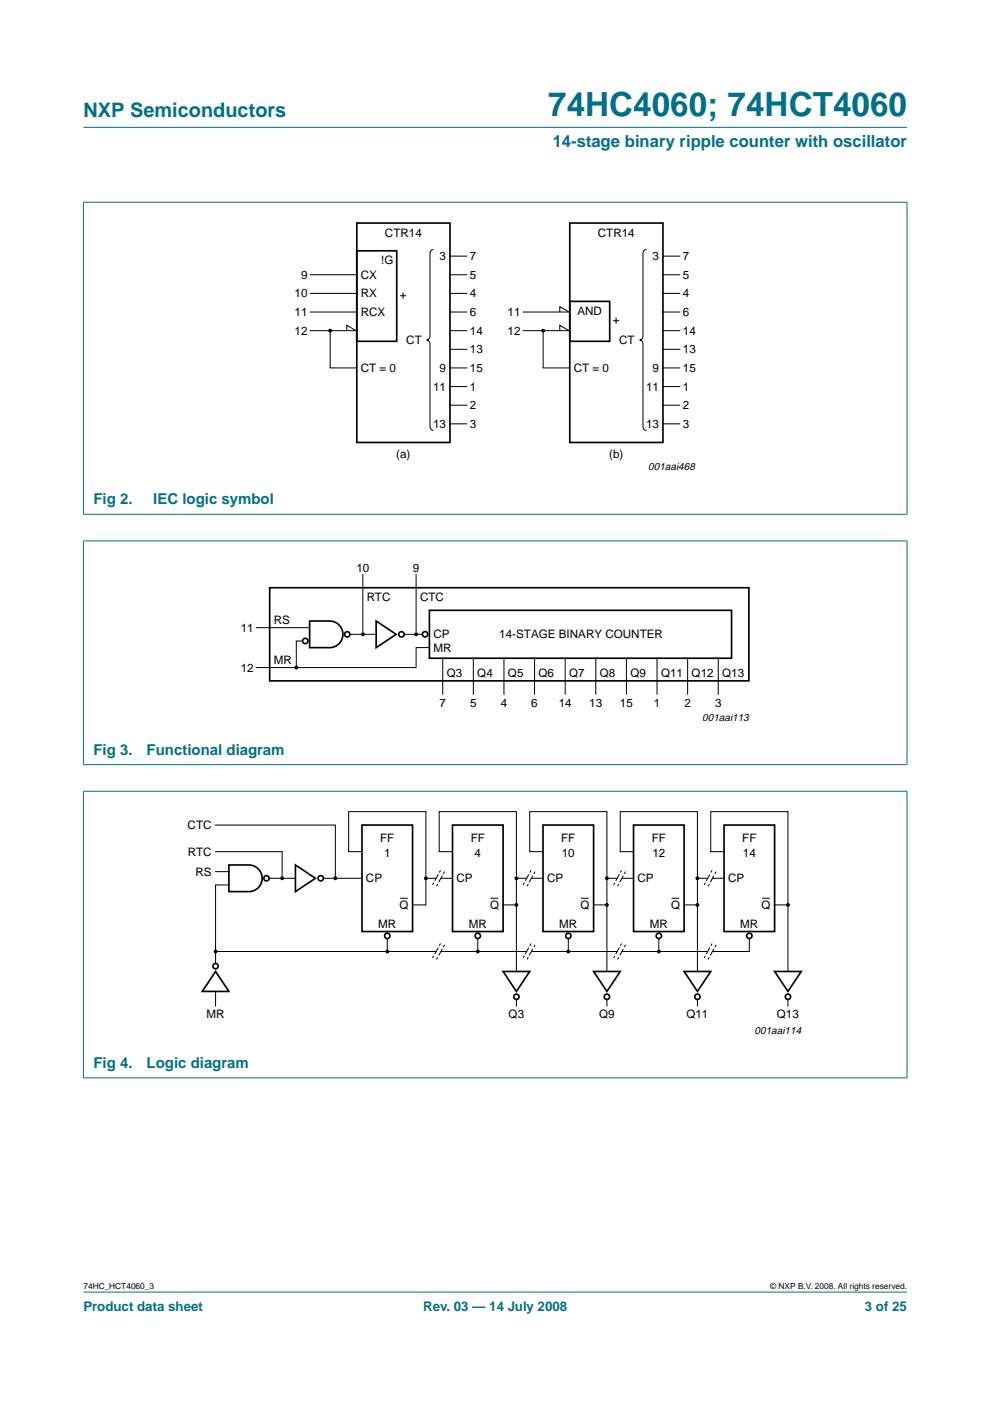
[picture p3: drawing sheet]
<svg xmlns="http://www.w3.org/2000/svg" width="210mm" height="297mm" viewBox="0 0 210 297" stroke-linecap="round" stroke-linejoin="round" font-family="sans-serif">
<g fill="#00708a" stroke="#00708a" stroke-width=".21">
<path d="M17.7 273.9h174.6z"/>
<path d="M17.7 27h174.6z"/>
<path d="M17.7 42.9v66.1z"/>
<path d="M192.3 42.9v66.1z"/>
<path d="M17.6 42.9h174.8z"/>
<path d="M17.6 109h174.8z"/>
<path d="M17.7 114.7v47.4z"/>
<path d="M192.3 114.7v47.4z"/>
<path d="M17.6 114.7h174.8z"/>
<path d="M17.6 162.1h174.8z"/>
<path d="M17.7 167.8v60.7z"/>
<path d="M192.3 167.8v60.7z"/>
<path d="M17.6 167.8h174.8z"/>
<path d="M17.6 228.5h174.8z"/>
</g>
<g fill="none" stroke="#000" stroke-width=".21">
<path d="M65.8 58.3h9.8M91.9 52.9a.79 .79 0 0 0-.7 .8v17.5a.79 .79 0 0 1-.7 .9 .79 .79 0 0 1 .7 .8v17.5a.79 .79 0 0 0 .7 .9M95.4 54.3h3.7M95.4 58.3h3.7M137 52.9a.79 .79 0 0 0-.7 .8v17.5a.79 .79 0 0 1-.7 .9 .79 .79 0 0 1 .7 .8v17.5a.79 .79 0 0 0 .7 .9M140.6 54.3h3.6M140.6 58.3h3.6M65.8 62.2h9.8M65.8 66.2h9.8M65.8 70.1h9.8M70 70.1v7.9h5.6M73.5 70.1v-1.1l2 1.1"/>
<path d="M95.4 62.2h3.7M95.4 66.2h3.7M95.4 70.1h3.7M95.4 74.1h3.7M95.4 78h3.7M110.9 66.2h9.9M110.9 70.1h9.9M115.2 70.1v7.9h5.6M118.7 66.2v-1.2l2 1.2M118.7 70.1v-1.1l2 1.1M140.6 62.2h3.6M140.6 66.2h3.6"/>
<path d="M140.6 70.1h3.6M140.6 74.1h3.6M140.6 78h3.6M95.4 82h3.7M95.4 85.9h3.7M95.4 89.9h3.7M140.6 82h3.6M140.6 85.9h3.6M140.6 89.9h3.6M54.4 133.1h11.2M64.2 135.9h-1.4v5.6M74.2 134.5h5.6"/>
<path d="M76.9 121.8v12.7M88.2 121.8v12.7M89.6 134.5h-3.9M91 137.3h-2.8v4.2h-33.8M93.9 139.6v7.6M100.4 139.6v7.6M106.8 139.6v7.6M113.3 139.6v7.6M119.8 139.6v7.6M126.3 139.6v7.6M132.8 139.6v7.6M139.3 139.6v7.6"/>
<path d="M145.8 139.6v7.6M152.3 139.6v7.6M45.7 174.9h25.4v11.3M45.7 180.6h14.1v5.6M45.7 184.8h2.8M48.5 187.6h-2.8v14.1M62.6 186.2h-5.5M68.6 186.2h8.1M76.7 180.6h-2.8v-8.5h16.4v19.8h-2.8M82.1 199v2.7M84.9 190.4h1.4M90.3 186.2h5.6"/>
<path d="M109.5 191.9v14.1M128.7 191.9v14.1M147.9 191.9v14.1M158.9 199v2.7h-113.2M167.1 191.9v14.1M45.7 201.7v2.6M45.7 210.2v3.1M109.5 211.9v1.4M128.7 211.9v1.4M147.9 211.9v1.4M167.1 211.9v1.4"/>
</g>
<g fill="none" stroke="#000" stroke-width=".35">
<path d="M75.6 53.2h8.5v19.2h-8.5zM75.6 47.3h19.8v46.5h-19.8zM120.8 47.3h19.8v46.5h-19.8zM120.8 63.9h8.5v8.5h-8.5zM57.2 124.6h101.6v19.8h-101.6zM65.6 131.7h4.3a2.82 2.82 0 0 1 2.8 2.8 2.82 2.82 0 0 1-2.8 2.8h-4.3zM79.8 131.7l4.2 2.8-4.2 2.8zM91 129.4h64.1v10.2h-64.1zM76.7 174.9h10.8v22.6h-10.8zM48.5 183.4h4.3a2.82 2.82 0 0 1 2.8 2.8 2.82 2.82 0 0 1-2.8 2.8h-4.3zM62.6 183.4l4.3 2.8-4.3 2.8zM45.7 206l2.8 4.2h-5.6z"/>
<path d="M106.7 206h5.6l-2.8 4.2zM125.9 206h5.6l-2.8 4.2zM145 206h5.7l-2.8 4.2zM164.2 206h5.7l-2.8 4.2z"/>
<circle cx="64.7" cy="135.9" r=".56"/>
<circle cx="73.6" cy="134.5" r=".56"/>
<circle cx="85.1" cy="134.5" r=".56"/>
<circle cx="90.1" cy="134.5" r=".56"/>
<circle cx="56.5" cy="186.2" r=".56"/>
<circle cx="68" cy="186.2" r=".56"/>
<circle cx="82.1" cy="198.4" r=".56"/>
<circle cx="45.7" cy="204.8" r=".56"/>
<circle cx="109.5" cy="211.3" r=".56"/>
<circle cx="128.7" cy="211.3" r=".56"/>
<circle cx="147.9" cy="211.3" r=".56"/>
<circle cx="167.1" cy="211.3" r=".56"/>
</g>
<g fill="#000" stroke="#000" stroke-width=".25">
<circle cx="70" cy="70.1" r=".28"/>
<circle cx="115.2" cy="70.1" r=".28"/>
<circle cx="76.9" cy="134.5" r=".28"/>
<circle cx="88.2" cy="134.5" r=".28"/>
<circle cx="62.8" cy="141.5" r=".28"/>
<circle cx="59.8" cy="186.2" r=".28"/>
<circle cx="71.1" cy="186.2" r=".28"/>
<circle cx="90.3" cy="186.2" r=".28"/>
<circle cx="45.7" cy="201.7" r=".28"/>
<circle cx="82.1" cy="201.7" r=".28"/>
</g>
<path d="M93.4 200l.8 .3-1.6 3.1-.9-.3z" fill="#fff"/>
<path d="M93.4 200l-1.7 3.1M94.2 200.3l-1.6 3.1" fill="none" stroke="#000" stroke-width=".21" stroke-dasharray=".5 .5 1.6 .5 .5" stroke-linecap="butt"/>
<path d="M93.4 184.5l.8 .3-1.6 3.1-.9-.3z" fill="#fff"/>
<path d="M93.4 184.5l-1.7 3.1M94.2 184.8l-1.6 3.1" fill="none" stroke="#000" stroke-width=".21" stroke-dasharray=".5 .5 1.6 .5 .5" stroke-linecap="butt"/>
<path d="M95.9 180.6h-2.8v-8.5h16.4v19.8h-2.8M101.3 199v2.7M104.1 190.4h1.4M109.5 186.2h5.6" fill="none" stroke="#000" stroke-width=".21"/>
<g fill="none" stroke="#000" stroke-width=".35">
<path d="M95.9 174.9h10.8v22.6h-10.8z"/>
<circle cx="101.3" cy="198.4" r=".56"/>
</g>
<g fill="#000" stroke="#000" stroke-width=".25">
<circle cx="109.5" cy="191.9" r=".28"/>
<circle cx="109.5" cy="186.2" r=".28"/>
<circle cx="128.7" cy="191.9" r=".28"/>
<circle cx="147.9" cy="191.9" r=".28"/>
<circle cx="101.3" cy="201.7" r=".28"/>
</g>
<path d="M112.6 200l.8 .3-1.7 3.1-.8-.3z" fill="#fff"/>
<path d="M112.6 200l-1.7 3.1M113.4 200.3l-1.7 3.1" fill="none" stroke="#000" stroke-width=".21" stroke-dasharray=".5 .5 1.6 .5 .5" stroke-linecap="butt"/>
<path d="M112.6 184.5l.8 .3-1.7 3.1-.8-.3z" fill="#fff"/>
<path d="M112.6 184.5l-1.7 3.1M113.4 184.8l-1.7 3.1" fill="none" stroke="#000" stroke-width=".21" stroke-dasharray=".5 .5 1.6 .5 .5" stroke-linecap="butt"/>
<path d="M115.1 180.6h-2.8v-8.5h16.4v19.8h-2.8M120.5 199v2.7M123.3 190.4h1.4M128.7 186.2h5.6" fill="none" stroke="#000" stroke-width=".21"/>
<g fill="none" stroke="#000" stroke-width=".35">
<path d="M115.1 174.9h10.8v22.6h-10.8z"/>
<circle cx="120.5" cy="198.4" r=".56"/>
</g>
<g fill="#000" stroke="#000" stroke-width=".25">
<circle cx="128.7" cy="186.2" r=".28"/>
<circle cx="120.5" cy="201.7" r=".28"/>
</g>
<path d="M131.8 200l.8 .3-1.7 3.1-.8-.3z" fill="#fff"/>
<path d="M131.8 200l-1.7 3.1M132.6 200.3l-1.7 3.1" fill="none" stroke="#000" stroke-width=".21" stroke-dasharray=".5 .5 1.6 .5 .5" stroke-linecap="butt"/>
<path d="M131.8 184.5l.8 .3-1.7 3.1-.8-.3z" fill="#fff"/>
<path d="M131.8 184.5l-1.7 3.1M132.6 184.8l-1.7 3.1" fill="none" stroke="#000" stroke-width=".21" stroke-dasharray=".5 .5 1.6 .5 .5" stroke-linecap="butt"/>
<path d="M134.3 180.6h-2.8v-8.5h16.4v19.8h-2.9M139.7 199v2.7M142.5 190.4h1.4M147.9 186.2h5.6" fill="none" stroke="#000" stroke-width=".21"/>
<g fill="none" stroke="#000" stroke-width=".35">
<path d="M134.3 174.9h10.7v22.6h-10.7z"/>
<circle cx="139.7" cy="198.4" r=".56"/>
</g>
<g fill="#000" stroke="#000" stroke-width=".25">
<circle cx="147.9" cy="186.2" r=".28"/>
<circle cx="139.7" cy="201.7" r=".28"/>
</g>
<path d="M151 200l.8 .3-1.7 3.1-.8-.3z" fill="#fff"/>
<path d="M151 200l-1.7 3.1M151.8 200.3l-1.7 3.1" fill="none" stroke="#000" stroke-width=".21" stroke-dasharray=".5 .5 1.6 .5 .5" stroke-linecap="butt"/>
<path d="M151 184.5l.8 .3-1.7 3.1-.8-.3z" fill="#fff"/>
<path d="M151 184.5l-1.7 3.1M151.8 184.8l-1.7 3.1" fill="none" stroke="#000" stroke-width=".21" stroke-dasharray=".5 .5 1.6 .5 .5" stroke-linecap="butt"/>
<g fill="none" stroke="#000" stroke-width=".35">
<path d="M153.5 174.9h10.7v22.6h-10.7z"/>
<circle cx="158.9" cy="198.4" r=".56"/>
</g>
<circle cx="167.1" cy="191.9" r=".28" fill="#000" stroke="#000" stroke-width=".25"/>
<path d="M153.5 180.6h-2.8v-8.5h16.4v19.8h-2.9M161.7 190.4h1.4" fill="none" stroke="#000" stroke-width=".21"/>
<text font-size="7.1" fill="#00708a" x="116.2" y="24.7">74HC4060; 74HCT4060</text>
<text font-size="4.2" fill="#00708a" x="17.7" y="24.9">NXP Semiconductors</text>
<text font-size="3.5" fill="#00708a" x="117.2" y="31.1">14-stage binary ripple counter with oscillator</text>
<g font-size="3.2" fill="#00708a">
<text x="19.8" y="106.9">Fig 2.</text>
<text x="32.5" y="106.9">IEC logic symbol</text>
<text x="19.8" y="160">Fig 3.</text>
<text x="31.1" y="160">Functional diagram</text>
<text x="19.8" y="226.4">Fig 4.</text>
<text x="31.1" y="226.4">Logic diagram</text>
</g>
<g font-size="2.8" fill="#00708a">
<text x="17.7" y="278">Product data sheet</text>
<text x="89.7" y="278">Rev. 03 — 14 July 2008</text>
<text x="183.4" y="278">3 of 25</text>
</g>
<g font-size="2.5">
<text x="81.6" y="50.4">CTR14</text>
<text x="126.8" y="50.4">CTR14</text>
<text x="63.8" y="59.1">9</text>
<text x="76.5" y="59.1">CX</text>
<text x="80.8" y="56">!G</text>
<text x="93.2" y="55.2">3</text>
<text x="99.6" y="55.2">7</text>
<text x="99.6" y="59.1">5</text>
<text x="138.3" y="55.2">3</text>
<text x="144.8" y="55.2">7</text>
<text x="144.8" y="59.1">5</text>
<text x="62.5" y="63.1">10</text>
<text x="76.5" y="63.1">RX</text>
<text x="84.8" y="63.3">+</text>
<text x="99.6" y="63.1">4</text>
<text x="144.8" y="63.1">4</text>
<text x="62.5" y="67">11</text>
<text x="62.5" y="71">12</text>
<text x="76.5" y="67">RCX</text>
<text x="99.6" y="67">6</text>
<text x="99.6" y="71">14</text>
<text x="107.6" y="71">12</text>
<text x="107.6" y="67">11</text>
<text x="122.4" y="66.7">AND</text>
<text x="130" y="68.7">+</text>
<text x="144.8" y="67">6</text>
<text x="144.8" y="71">14</text>
<text x="86.1" y="72.9">CT</text>
<text x="99.6" y="74.9">13</text>
<text x="131.3" y="72.9">CT</text>
<text x="144.8" y="74.9">13</text>
<text x="76.5" y="78.9">CT = 0</text>
<text x="91.8" y="82.8">11</text>
<text x="93.2" y="78.9">9</text>
<text x="99.6" y="78.9">15</text>
<text x="99.6" y="82.8">1</text>
<text x="121.7" y="78.9">CT = 0</text>
<text x="137" y="82.8">11</text>
<text x="138.3" y="78.9">9</text>
<text x="144.8" y="78.9">15</text>
<text x="144.8" y="82.8">1</text>
<text x="99.6" y="86.8">2</text>
<text x="144.8" y="86.8">2</text>
<text x="91.8" y="90.7">13</text>
<text x="99.6" y="90.7">3</text>
<text x="137" y="90.7">13</text>
<text x="144.8" y="90.7">3</text>
<text x="84" y="97.2">(a)</text>
<text x="129.2" y="97.2">(b)</text>
<text x="75.6" y="121.2">10</text>
<text x="87.5" y="121.2">9</text>
<text x="77.8" y="127.4">RTC</text>
<text x="89.1" y="127.4">CTC</text>
<text x="51" y="133.9">11</text>
<text x="58" y="132.2">RS</text>
<text x="91.9" y="135.3">CP</text>
<text x="105.9" y="135.3">14-STAGE BINARY COUNTER</text>
<text x="51" y="142.4">12</text>
<text x="58" y="140.7">MR</text>
<text x="91.9" y="138.1">MR</text>
<text x="94.7" y="143.5">Q3</text>
<text x="101.2" y="143.5">Q4</text>
<text x="107.7" y="143.5">Q5</text>
<text x="114.2" y="143.5">Q6</text>
<text x="120.7" y="143.5">Q7</text>
<text x="127.2" y="143.5">Q8</text>
<text x="133.7" y="143.5">Q9</text>
<text x="140.2" y="143.5">Q11</text>
<text x="146.6" y="143.5">Q12</text>
<text x="153.1" y="143.5">Q13</text>
<text x="93.2" y="150">7</text>
<text x="99.7" y="150">5</text>
<text x="106.2" y="150">4</text>
<text x="112.7" y="150">6</text>
<text x="118.5" y="150">14</text>
<text x="124.9" y="150">13</text>
<text x="131.4" y="150">15</text>
<text x="138.6" y="150">1</text>
<text x="145.1" y="150">2</text>
<text x="151.6" y="150">3</text>
<text x="39.8" y="175.8">CTC</text>
<text x="80.6" y="178.6">FF</text>
<text x="99.8" y="178.6">FF</text>
<text x="119" y="178.6">FF</text>
<text x="138.2" y="178.6">FF</text>
<text x="157.4" y="178.6">FF</text>
<text x="39.9" y="181.4">RTC</text>
<text x="41.4" y="185.7">RS</text>
<text x="81.4" y="181.6">1</text>
<text x="100.6" y="181.6">4</text>
<text x="119.1" y="181.6">10</text>
<text x="138.3" y="181.6">12</text>
<text x="157.5" y="181.6">14</text>
<text x="77.6" y="187.1">CP</text>
<text x="96.8" y="187.1">CP</text>
<text x="116" y="187.1">CP</text>
<text x="135.2" y="187.1">CP</text>
<text x="154.4" y="187.1">CP</text>
<text x="80.2" y="196.7">MR</text>
<text x="84.7" y="192.7">Q</text>
<text x="99.4" y="196.7">MR</text>
<text x="103.9" y="192.7">Q</text>
<text x="118.6" y="196.7">MR</text>
<text x="123.1" y="192.7">Q</text>
<text x="137.8" y="196.7">MR</text>
<text x="142.3" y="192.7">Q</text>
<text x="157" y="196.7">MR</text>
<text x="161.5" y="192.7">Q</text>
<text x="43.8" y="215.8">MR</text>
<text x="107.8" y="215.8">Q3</text>
<text x="127" y="215.8">Q9</text>
<text x="145.5" y="215.8">Q11</text>
<text x="164.7" y="215.8">Q13</text>
</g>
<g font-size="2.2">
<text x="137.4" y="99.7">001aai468</text>
<text x="148.9" y="152.8">001aai113</text>
<text x="160" y="219.2">001aai114</text>
</g>
<g font-size="1.8">
<text x="17.7" y="273.4">74HC_HCT4060_3</text>
<text x="163.3" y="273.4">© NXP B.V. 2008. All rights reserved.</text>
</g>
</svg>
